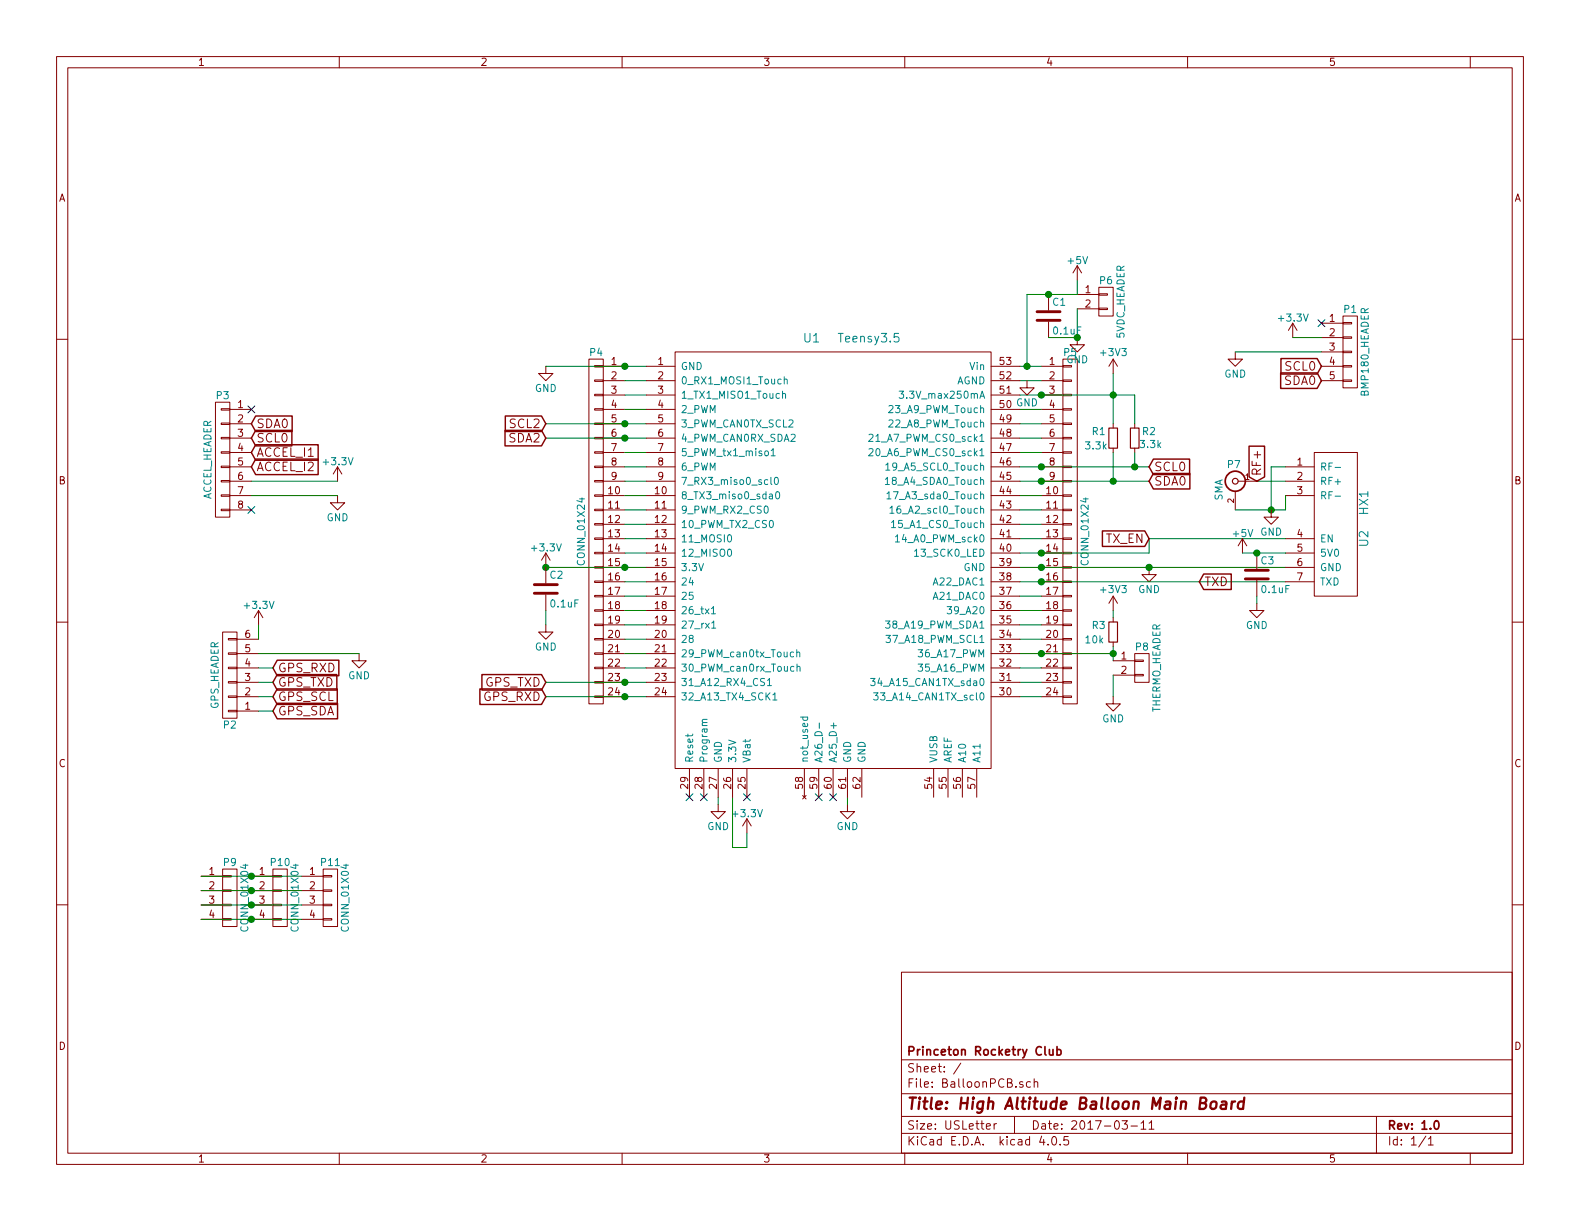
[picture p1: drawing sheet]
EESchema Schematic File Version 2
LIBS:power
LIBS:device
LIBS:transistors
LIBS:conn
LIBS:linear
LIBS:regul
LIBS:74xx
LIBS:cmos4000
LIBS:adc-dac
LIBS:memory
LIBS:xilinx
LIBS:microcontrollers
LIBS:dsp
LIBS:microchip
LIBS:analog_switches
LIBS:motorola
LIBS:texas
LIBS:intel
LIBS:audio
LIBS:interface
LIBS:digital-audio
LIBS:philips
LIBS:display
LIBS:cypress
LIBS:siliconi
LIBS:opto
LIBS:atmel
LIBS:contrib
LIBS:valves
LIBS:teensy
LIBS:hx1
LIBS:BalloonPCB-cache
EELAYER 25 0
EELAYER END
$Descr USLetter 11000 8500
encoding utf-8
Sheet 1 1
Title "High Altitude Balloon Main Board"
Date "2017-03-11"
Rev "1.0"
Comp "Princeton Rocketry Club"
Comment1 ""
Comment2 ""
Comment3 ""
Comment4 ""
$EndDescr
$Comp
L CONN_01X05 P1
U 1 1
P 9400 2450
F 0 "P1" H 9400 2750 50  0000 C CNN
F 1 "BMP180_HEADER" V 9500 2450 50  0000 C CNN
F 2 "Pin_Headers:Pin_Header_Angled_1x05" H 9400 2450 50  0001 C CNN
F 3 "" H 9400 2450 50  0000 C CNN
	1    9400 2450
	1    0    0    -1  
$EndComp
$Comp
L CONN_01X06 P2
U 1 1
P 1600 4700
F 0 "P2" H 1600 5050 50  0000 C CNN
F 1 "GPS_HEADER" V 1700 4700 50  0000 C CNN
F 2 "Pin_Headers:Pin_Header_Angled_1x06" H 1600 4700 50  0001 C CNN
F 3 "" H 1600 4700 50  0000 C CNN
	1    1600 4700
	-1   0    0    1   
$EndComp
$Comp
L GND #PWR01
U 1 1
P 2500 4550
F 0 "#PWR01" H 2500 4300 50  0001 C CNN
F 1 "GND" H 2500 4400 50  0000 C CNN
F 2 "" H 2500 4550 50  0000 C CNN
F 3 "" H 2500 4550 50  0000 C CNN
	1    2500 4550
	1    0    0    -1  
$EndComp
$Comp
L +3.3V #PWR02
U 1 1
P 1800 4350
F 0 "#PWR02" H 1800 4200 50  0001 C CNN
F 1 "+3.3V" H 1800 4490 50  0000 C CNN
F 2 "" H 1800 4350 50  0000 C CNN
F 3 "" H 1800 4350 50  0000 C CNN
	1    1800 4350
	1    0    0    -1  
$EndComp
$Comp
L GND #PWR03
U 1 1
P 3800 2550
F 0 "#PWR03" H 3800 2300 50  0001 C CNN
F 1 "GND" H 3800 2400 50  0000 C CNN
F 2 "" H 3800 2550 50  0000 C CNN
F 3 "" H 3800 2550 50  0000 C CNN
	1    3800 2550
	1    0    0    -1  
$EndComp
$Comp
L GND #PWR04
U 1 1
P 8000 3950
F 0 "#PWR04" H 8000 3700 50  0001 C CNN
F 1 "GND" H 8000 3800 50  0000 C CNN
F 2 "" H 8000 3950 50  0000 C CNN
F 3 "" H 8000 3950 50  0000 C CNN
	1    8000 3950
	1    0    0    -1  
$EndComp
$Comp
L +3.3V #PWR05
U 1 1
P 3800 3950
F 0 "#PWR05" H 3800 3800 50  0001 C CNN
F 1 "+3.3V" H 3800 4090 50  0000 C CNN
F 2 "" H 3800 3950 50  0000 C CNN
F 3 "" H 3800 3950 50  0000 C CNN
	1    3800 3950
	1    0    0    -1  
$EndComp
Text GLabel 1900 4650 2    60   Input ~ 0
GPS_RXD
Text GLabel 1900 4750 2    60   Input ~ 0
GPS_TXD
Text GLabel 1900 4850 2    60   Input ~ 0
GPS_SCL
Text GLabel 1900 4950 2    60   Input ~ 0
GPS_SDA
Text GLabel 9200 2650 0    60   Input ~ 0
SDA0
Text GLabel 9200 2550 0    60   Input ~ 0
SCL0
$Comp
L GND #PWR06
U 1 1
P 8600 2450
F 0 "#PWR06" H 8600 2200 50  0001 C CNN
F 1 "GND" H 8600 2300 50  0000 C CNN
F 2 "" H 8600 2450 50  0000 C CNN
F 3 "" H 8600 2450 50  0000 C CNN
	1    8600 2450
	1    0    0    -1  
$EndComp
$Comp
L +3.3V #PWR07
U 1 1
P 9000 2350
F 0 "#PWR07" H 9000 2200 50  0001 C CNN
F 1 "+3.3V" H 9000 2490 50  0000 C CNN
F 2 "" H 9000 2350 50  0000 C CNN
F 3 "" H 9000 2350 50  0000 C CNN
	1    9000 2350
	1    0    0    -1  
$EndComp
Text GLabel 3800 4750 0    60   Input ~ 0
GPS_TXD
Text GLabel 3800 4850 0    60   Input ~ 0
GPS_RXD
$Comp
L CONN_01X24 P4
U 1 1
P 4150 3700
F 0 "P4" H 4150 4950 50  0000 C CNN
F 1 "CONN_01X24" V 4250 3700 50  0000 C CNN
F 2 "Pin_Headers:Pin_Header_Straight_1x24" H 4150 3700 50  0001 C CNN
F 3 "" H 4150 3700 50  0000 C CNN
	1    4150 3700
	-1   0    0    -1  
$EndComp
Text GLabel 1750 2950 2    60   Input ~ 0
SDA0
Text GLabel 1750 3050 2    60   Input ~ 0
SCL0
Text GLabel 1750 3150 2    60   Input ~ 0
ACCEL_I1
Text GLabel 1750 3250 2    60   Input ~ 0
ACCEL_I2
$Comp
L CONN_01X08 P3
U 1 1
P 1550 3200
F 0 "P3" H 1550 3650 50  0000 C CNN
F 1 "ACCEL_HEADER" V 1650 3200 50  0000 C CNN
F 2 "Pin_Headers:Pin_Header_Angled_1x08" H 1550 3200 50  0001 C CNN
F 3 "" H 1550 3200 50  0000 C CNN
	1    1550 3200
	-1   0    0    -1  
$EndComp
$Comp
L +3.3V #PWR08
U 1 1
P 2350 3350
F 0 "#PWR08" H 2350 3200 50  0001 C CNN
F 1 "+3.3V" H 2350 3490 50  0000 C CNN
F 2 "" H 2350 3350 50  0000 C CNN
F 3 "" H 2350 3350 50  0000 C CNN
	1    2350 3350
	1    0    0    -1  
$EndComp
$Comp
L GND #PWR09
U 1 1
P 2350 3450
F 0 "#PWR09" H 2350 3200 50  0001 C CNN
F 1 "GND" H 2350 3300 50  0000 C CNN
F 2 "" H 2350 3450 50  0000 C CNN
F 3 "" H 2350 3450 50  0000 C CNN
	1    2350 3450
	1    0    0    -1  
$EndComp
NoConn ~ 1750 2850
NoConn ~ 1750 3550
NoConn ~ 9200 2250
$Comp
L CONN_01X24 P5
U 1 1
P 7450 3700
F 0 "P5" H 7450 4950 50  0000 C CNN
F 1 "CONN_01X24" V 7550 3700 50  0000 C CNN
F 2 "Pin_Headers:Pin_Header_Straight_1x24" H 7450 3700 50  0001 C CNN
F 3 "" H 7450 3700 50  0000 C CNN
	1    7450 3700
	1    0    0    -1  
$EndComp
Wire Wire Line
	1800 4550 2500 4550
Wire Wire Line
	1800 4450 1800 4350
Wire Wire Line
	3800 3950 4500 3950
Wire Wire Line
	3800 2550 4500 2550
Wire Wire Line
	1800 4650 1900 4650
Wire Wire Line
	1800 4750 1900 4750
Wire Wire Line
	1800 4850 1900 4850
Wire Wire Line
	1800 4950 1900 4950
Wire Wire Line
	8600 2450 9200 2450
Wire Wire Line
	9200 2350 9000 2350
Wire Wire Line
	4500 2650 4350 2650
Wire Wire Line
	4350 2750 4500 2750
Wire Wire Line
	4500 2850 4350 2850
Wire Wire Line
	3800 2950 4500 2950
Wire Wire Line
	3800 3050 4500 3050
Wire Wire Line
	4350 3150 4500 3150
Wire Wire Line
	4500 3250 4350 3250
Wire Wire Line
	4350 3350 4500 3350
Wire Wire Line
	4350 3450 4500 3450
Wire Wire Line
	4350 3550 4500 3550
Wire Wire Line
	4350 3650 4500 3650
Wire Wire Line
	4500 3750 4350 3750
Wire Wire Line
	4500 3850 4350 3850
Connection ~ 3800 3950
Wire Wire Line
	4500 4050 4350 4050
Wire Wire Line
	4350 4150 4500 4150
Wire Wire Line
	4500 4250 4350 4250
Wire Wire Line
	4500 4350 4350 4350
Wire Wire Line
	4350 4450 4500 4450
Wire Wire Line
	4350 4550 4500 4550
Wire Wire Line
	4350 4650 4500 4650
Wire Wire Line
	3800 4750 4500 4750
Wire Wire Line
	3800 4850 4500 4850
Wire Wire Line
	1750 3350 2350 3350
Wire Wire Line
	1750 3450 2350 3450
Wire Wire Line
	7100 3950 8950 3950
Connection ~ 7250 3950
Connection ~ 4350 4750
Connection ~ 4350 4850
Connection ~ 4350 3950
Connection ~ 4350 2550
Wire Wire Line
	7100 4850 7250 4850
Wire Wire Line
	7250 4750 7100 4750
Wire Wire Line
	7100 4650 7250 4650
Wire Wire Line
	7100 4550 7750 4550
Wire Wire Line
	7100 4450 7250 4450
Wire Wire Line
	7250 4350 7100 4350
Wire Wire Line
	7100 4250 7250 4250
Wire Wire Line
	7250 4150 7100 4150
Wire Wire Line
	7100 4050 8950 4050
Wire Wire Line
	7100 3850 8000 3850
Wire Wire Line
	7100 3750 7250 3750
Wire Wire Line
	7250 3650 7100 3650
Wire Wire Line
	7100 3550 7250 3550
Wire Wire Line
	7250 3450 7100 3450
Wire Wire Line
	7100 3350 8000 3350
Wire Wire Line
	7100 2550 7250 2550
Wire Wire Line
	7250 2650 7100 2650
Wire Wire Line
	7100 2750 7900 2750
Wire Wire Line
	7250 2850 7100 2850
Wire Wire Line
	7100 2950 7250 2950
Wire Wire Line
	7250 3050 7100 3050
Wire Wire Line
	7100 3150 7250 3150
Wire Wire Line
	7100 3250 8000 3250
Connection ~ 7250 3250
Connection ~ 7250 3350
Text GLabel 8000 3250 2    60   Input ~ 0
SCL0
Text GLabel 8000 3350 2    60   Input ~ 0
SDA0
$Comp
L R_Small R1
U 1 1
P 7750 3050
F 0 "R1" H 7600 3100 50  0000 L CNN
F 1 "3.3k" H 7550 3000 50  0000 L CNN
F 2 "Resistors_THT:Resistor_Horizontal_RM7mm" H 7750 3050 50  0001 C CNN
F 3 "" H 7750 3050 50  0000 C CNN
	1    7750 3050
	1    0    0    -1  
$EndComp
$Comp
L R_Small R2
U 1 1
P 7900 3050
F 0 "R2" H 7950 3100 50  0000 L CNN
F 1 "3.3k" H 7930 3010 50  0000 L CNN
F 2 "Resistors_THT:Resistor_Horizontal_RM7mm" H 7900 3050 50  0001 C CNN
F 3 "" H 7900 3050 50  0000 C CNN
	1    7900 3050
	1    0    0    -1  
$EndComp
$Comp
L +3V3 #PWR010
U 1 1
P 7750 2600
F 0 "#PWR010" H 7750 2450 50  0001 C CNN
F 1 "+3V3" H 7750 2750 50  0000 C CNN
F 2 "" H 7750 2600 50  0000 C CNN
F 3 "" H 7750 2600 50  0000 C CNN
	1    7750 2600
	1    0    0    -1  
$EndComp
Wire Wire Line
	7900 2750 7900 2950
Wire Wire Line
	7750 2600 7750 2950
Wire Wire Line
	7750 3150 7750 3350
Connection ~ 7750 3350
Wire Wire Line
	7900 3150 7900 3250
Connection ~ 7900 3250
Connection ~ 7750 2750
Text GLabel 3800 3050 0    60   Input ~ 0
SDA2
Text GLabel 3800 2950 0    60   Input ~ 0
SCL2
Connection ~ 4350 2950
Connection ~ 4350 3050
$Comp
L GND #PWR011
U 1 1
P 5000 5600
F 0 "#PWR011" H 5000 5350 50  0001 C CNN
F 1 "GND" H 5000 5450 50  0000 C CNN
F 2 "" H 5000 5600 50  0000 C CNN
F 3 "" H 5000 5600 50  0000 C CNN
	1    5000 5600
	1    0    0    -1  
$EndComp
$Comp
L GND #PWR012
U 1 1
P 5900 5600
F 0 "#PWR012" H 5900 5350 50  0001 C CNN
F 1 "GND" H 5900 5450 50  0000 C CNN
F 2 "" H 5900 5600 50  0000 C CNN
F 3 "" H 5900 5600 50  0000 C CNN
	1    5900 5600
	1    0    0    -1  
$EndComp
Wire Wire Line
	5000 5550 5000 5600
Wire Wire Line
	5900 5550 5900 5600
$Comp
L +3.3V #PWR013
U 1 1
P 5200 5800
F 0 "#PWR013" H 5200 5650 50  0001 C CNN
F 1 "+3.3V" H 5200 5940 50  0000 C CNN
F 2 "" H 5200 5800 50  0000 C CNN
F 3 "" H 5200 5800 50  0000 C CNN
	1    5200 5800
	1    0    0    -1  
$EndComp
Wire Wire Line
	5100 5550 5100 5900
Wire Wire Line
	5100 5900 5200 5900
Wire Wire Line
	5200 5900 5200 5800
$Comp
L GND #PWR014
U 1 1
P 7150 2650
F 0 "#PWR014" H 7150 2400 50  0001 C CNN
F 1 "GND" H 7150 2500 50  0000 C CNN
F 2 "" H 7150 2650 50  0000 C CNN
F 3 "" H 7150 2650 50  0000 C CNN
	1    7150 2650
	1    0    0    -1  
$EndComp
Connection ~ 7250 2750
$Comp
L Teensy3.5 U1
U 1 1
P 5800 3650
F 0 "U1" H 5650 4950 60  0000 C CNN
F 1 "Teensy3.5" H 6050 4950 60  0000 C CNN
F 2 "Teensy:Teensy35_36" H 5500 2650 60  0001 C CNN
F 3 "" H 5500 2650 60  0000 C CNN
	1    5800 3650
	1    0    0    -1  
$EndComp
$Comp
L HX1 U2
U 1 1
P 9300 3650
F 0 "U2" H 9400 3850 60  0000 C CNN
F 1 "HX1" H 9150 3850 60  0000 C CNN
F 2 "HX1:HX1" H 9600 3750 60  0001 C CNN
F 3 "" H 9600 3750 60  0001 C CNN
	1    9300 3650
	0    1    1    0   
$EndComp
Connection ~ 7250 4050
Connection ~ 8000 3950
Wire Wire Line
	8950 3750 8000 3750
Wire Wire Line
	8000 3750 8000 3850
Connection ~ 7250 3850
$Comp
L +5V #PWR015
U 1 1
P 8650 3850
F 0 "#PWR015" H 8650 3700 50  0001 C CNN
F 1 "+5V" H 8650 3990 50  0000 C CNN
F 2 "" H 8650 3850 50  0000 C CNN
F 3 "" H 8650 3850 50  0000 C CNN
	1    8650 3850
	1    0    0    -1  
$EndComp
Wire Wire Line
	8650 3850 8950 3850
$Comp
L CONN_01X02 P6
U 1 1
P 7700 2100
F 0 "P6" H 7700 2250 50  0000 C CNN
F 1 "5VDC_HEADER" V 7800 2100 50  0000 C CNN
F 2 "Connectors_Molex:Molex_KK-6410-02_02x2.54mm_Straight" H 7700 2100 50  0001 C CNN
F 3 "" H 7700 2100 50  0000 C CNN
	1    7700 2100
	1    0    0    -1  
$EndComp
$Comp
L GND #PWR016
U 1 1
P 7500 2350
F 0 "#PWR016" H 7500 2100 50  0001 C CNN
F 1 "GND" H 7500 2200 50  0000 C CNN
F 2 "" H 7500 2350 50  0000 C CNN
F 3 "" H 7500 2350 50  0000 C CNN
	1    7500 2350
	1    0    0    -1  
$EndComp
$Comp
L +5V #PWR017
U 1 1
P 7500 1950
F 0 "#PWR017" H 7500 1800 50  0001 C CNN
F 1 "+5V" H 7500 2090 50  0000 C CNN
F 2 "" H 7500 1950 50  0000 C CNN
F 3 "" H 7500 1950 50  0000 C CNN
	1    7500 1950
	1    0    0    -1  
$EndComp
Wire Wire Line
	7500 2050 7500 1950
Wire Wire Line
	7500 2150 7500 2350
Wire Wire Line
	7150 2050 7500 2050
Wire Wire Line
	7150 2050 7150 2550
Connection ~ 7150 2550
Text GLabel 8000 3750 0    60   Input ~ 0
TX_EN
Text GLabel 8350 4050 2    60   Input ~ 0
TXD
$Comp
L BNC P7
U 1 1
P 8600 3350
F 0 "P7" H 8610 3470 50  0000 C CNN
F 1 "SMA" V 8710 3290 50  0000 C CNN
F 2 "Connectors_TE-Connectivity:SMA_Socket_TYCO-AMP" H 8600 3350 50  0001 C CNN
F 3 "" H 8600 3350 50  0000 C CNN
	1    8600 3350
	-1   0    0    -1  
$EndComp
Wire Wire Line
	8600 3550 8950 3550
Wire Wire Line
	8950 3550 8950 3450
Wire Wire Line
	8750 3350 8950 3350
Wire Wire Line
	8950 3250 8850 3250
Wire Wire Line
	8850 3250 8850 3550
Connection ~ 8850 3550
$Comp
L C C1
U 1 1
P 7300 2200
F 0 "C1" H 7325 2300 50  0000 L CNN
F 1 "0.1uF" H 7325 2100 50  0000 L CNN
F 2 "Capacitors_THT:C_Disc_D3_P2.5" H 7338 2050 50  0001 C CNN
F 3 "" H 7300 2200 50  0000 C CNN
	1    7300 2200
	1    0    0    -1  
$EndComp
Wire Wire Line
	7500 2350 7300 2350
Connection ~ 7500 2350
Connection ~ 7300 2050
$Comp
L C C2
U 1 1
P 3800 4100
F 0 "C2" H 3825 4200 50  0000 L CNN
F 1 "0.1uF" H 3825 4000 50  0000 L CNN
F 2 "Capacitors_THT:C_Disc_D3_P2.5" H 3838 3950 50  0001 C CNN
F 3 "" H 3800 4100 50  0000 C CNN
	1    3800 4100
	1    0    0    -1  
$EndComp
$Comp
L GND #PWR018
U 1 1
P 3800 4350
F 0 "#PWR018" H 3800 4100 50  0001 C CNN
F 1 "GND" H 3800 4200 50  0000 C CNN
F 2 "" H 3800 4350 50  0000 C CNN
F 3 "" H 3800 4350 50  0000 C CNN
	1    3800 4350
	1    0    0    -1  
$EndComp
Wire Wire Line
	3800 4250 3800 4350
NoConn ~ 4800 5550
NoConn ~ 4900 5550
NoConn ~ 5200 5550
NoConn ~ 5700 5550
NoConn ~ 5800 5550
Text GLabel 8750 3350 1    60   Input ~ 0
RF+
$Comp
L GND #PWR019
U 1 1
P 8850 3550
F 0 "#PWR019" H 8850 3300 50  0001 C CNN
F 1 "GND" H 8850 3400 50  0000 C CNN
F 2 "" H 8850 3550 50  0000 C CNN
F 3 "" H 8850 3550 50  0000 C CNN
	1    8850 3550
	1    0    0    -1  
$EndComp
$Comp
L R_Small R3
U 1 1
P 7750 4400
F 0 "R3" H 7600 4450 50  0000 L CNN
F 1 "10k" H 7550 4350 50  0000 L CNN
F 2 "Resistors_THT:Resistor_Horizontal_RM7mm" H 7750 4400 50  0001 C CNN
F 3 "" H 7750 4400 50  0000 C CNN
	1    7750 4400
	1    0    0    -1  
$EndComp
Connection ~ 7250 4550
$Comp
L +3V3 #PWR020
U 1 1
P 7750 4250
F 0 "#PWR020" H 7750 4100 50  0001 C CNN
F 1 "+3V3" H 7750 4400 50  0000 C CNN
F 2 "" H 7750 4250 50  0000 C CNN
F 3 "" H 7750 4250 50  0000 C CNN
	1    7750 4250
	1    0    0    -1  
$EndComp
Wire Wire Line
	7750 4250 7750 4300
Wire Wire Line
	7750 4500 7750 4600
$Comp
L CONN_01X02 P8
U 1 1
P 7950 4650
F 0 "P8" H 7950 4800 50  0000 C CNN
F 1 "THERMO_HEADER" V 8050 4650 50  0000 C CNN
F 2 "Connectors_Molex:Molex_KK-6410-02_02x2.54mm_Straight" H 7950 4650 50  0001 C CNN
F 3 "" H 7950 4650 50  0000 C CNN
	1    7950 4650
	1    0    0    -1  
$EndComp
Connection ~ 7750 4550
$Comp
L GND #PWR021
U 1 1
P 7750 4850
F 0 "#PWR021" H 7750 4600 50  0001 C CNN
F 1 "GND" H 7750 4700 50  0000 C CNN
F 2 "" H 7750 4850 50  0000 C CNN
F 3 "" H 7750 4850 50  0000 C CNN
	1    7750 4850
	1    0    0    -1  
$EndComp
Wire Wire Line
	7750 4700 7750 4850
$Comp
L CONN_01X04 P9
U 1 1
P 1600 6250
F 0 "P9" H 1600 6500 50  0000 C CNN
F 1 "CONN_01X04" V 1700 6250 50  0000 C CNN
F 2 "Pin_Headers:Pin_Header_Straight_1x04_Pitch2.00mm" H 1600 6250 50  0001 C CNN
F 3 "" H 1600 6250 50  0000 C CNN
	1    1600 6250
	1    0    0    -1  
$EndComp
$Comp
L CONN_01X04 P10
U 1 1
P 1950 6250
F 0 "P10" H 1950 6500 50  0000 C CNN
F 1 "CONN_01X04" V 2050 6250 50  0000 C CNN
F 2 "Pin_Headers:Pin_Header_Straight_1x04_Pitch2.00mm" H 1950 6250 50  0001 C CNN
F 3 "" H 1950 6250 50  0000 C CNN
	1    1950 6250
	1    0    0    -1  
$EndComp
$Comp
L CONN_01X04 P11
U 1 1
P 2300 6250
F 0 "P11" H 2300 6500 50  0000 C CNN
F 1 "CONN_01X04" V 2400 6250 50  0000 C CNN
F 2 "Pin_Headers:Pin_Header_Straight_1x04_Pitch2.00mm" H 2300 6250 50  0001 C CNN
F 3 "" H 2300 6250 50  0000 C CNN
	1    2300 6250
	1    0    0    -1  
$EndComp
Wire Wire Line
	2100 6100 1400 6100
Wire Wire Line
	1400 6200 2100 6200
Wire Wire Line
	2100 6300 1400 6300
Wire Wire Line
	1400 6400 2100 6400
Connection ~ 1750 6100
Connection ~ 1750 6200
Connection ~ 1750 6300
Connection ~ 1750 6400
$Comp
L C C3
U 1 1
P 8750 4000
F 0 "C3" H 8775 4100 50  0000 L CNN
F 1 "0.1uF" H 8775 3900 50  0000 L CNN
F 2 "Capacitors_THT:C_Disc_D3_P2.5" H 8788 3850 50  0001 C CNN
F 3 "" H 8750 4000 50  0000 C CNN
	1    8750 4000
	1    0    0    -1  
$EndComp
Connection ~ 8750 3850
$Comp
L GND #PWR022
U 1 1
P 8750 4200
F 0 "#PWR022" H 8750 3950 50  0001 C CNN
F 1 "GND" H 8750 4050 50  0000 C CNN
F 2 "" H 8750 4200 50  0000 C CNN
F 3 "" H 8750 4200 50  0000 C CNN
	1    8750 4200
	1    0    0    -1  
$EndComp
Wire Wire Line
	8750 4150 8750 4200
$EndSCHEMATC
